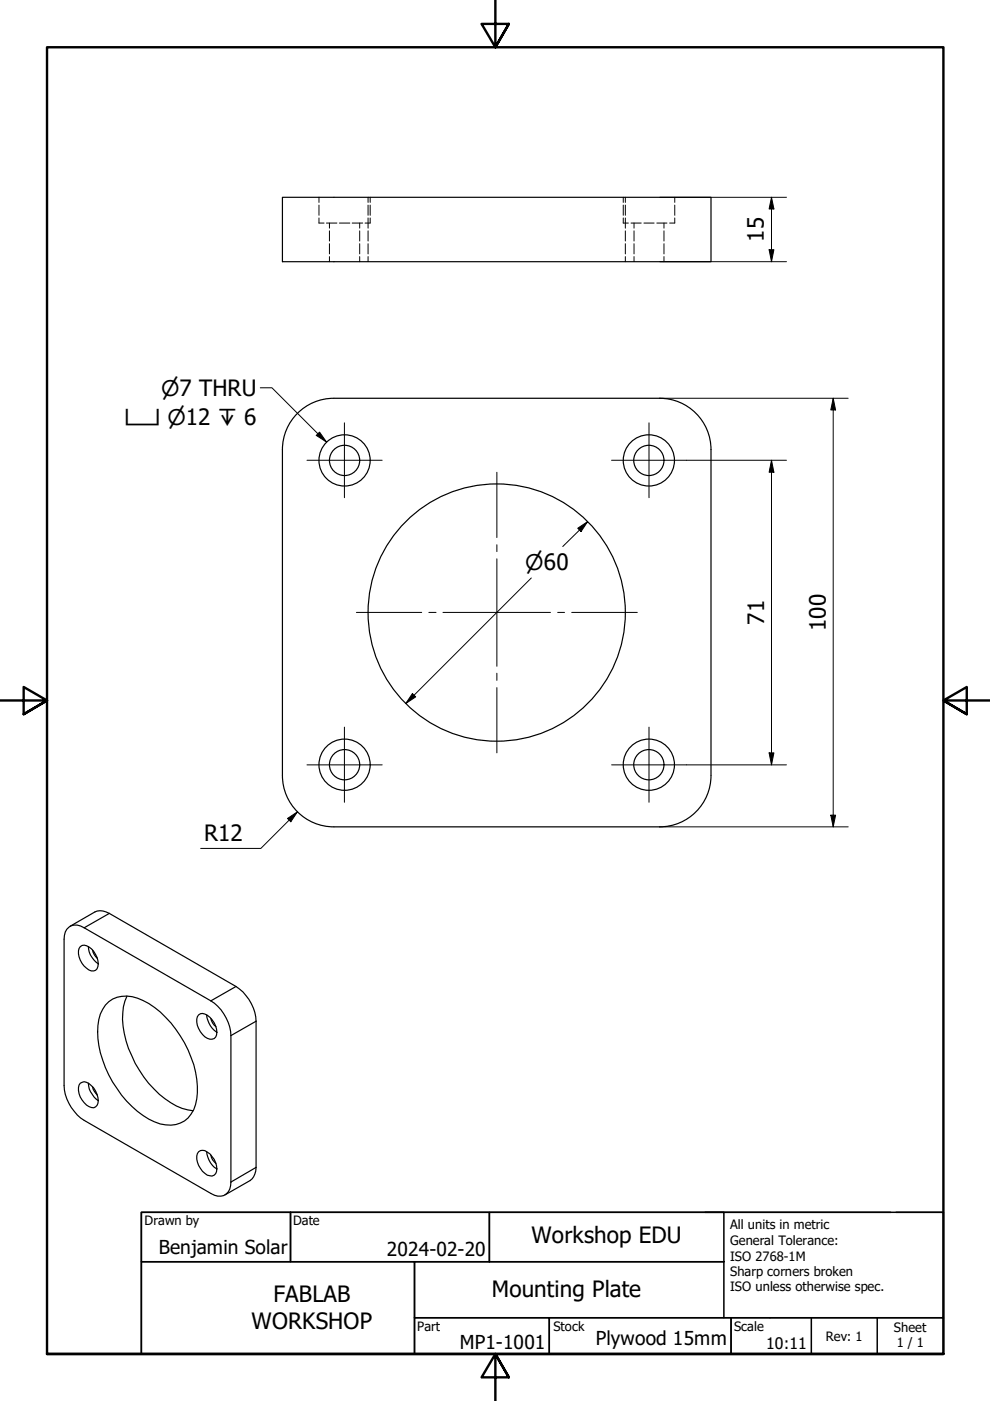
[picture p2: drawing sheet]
<svg xmlns="http://www.w3.org/2000/svg" width="210mm" height="297mm" viewBox="0 0 210 297" stroke-linecap="round" stroke-linejoin="round" font-family="sans-serif">
<!-- layer: Visible (ISO) -->
<g fill="none" stroke="#000" stroke-width=".25">
<path d="M59.9 41.8h90.8v13.7h-90.8zM59.9 95.3v69.1M70.8 84.4a10.9 10.9 0 0 0-10.9 10.9M70.8 84.4h69.1a10.9 10.9 0 0 1 10.8 10.9M150.7 95.3v69.1M59.9 164.4a10.9 10.9 0 0 0 10.9 10.9M150.7 164.4a10.9 10.9 0 0 1-10.8 10.9h-69.1M14.6 196.6a2.72 2.72 0 0 1 3.2 .1l26.9 15.5a9.4 9.4 0 0 1 4.3 7.4v31a2.6 2.6 0 0 1-1.3 2.7 2.6 2.6 0 0 1-3-.3l-26.9-15.5a9.4 9.4 0 0 1-4.2-7.3v-31.1a2.97 2.97 0 0 1 1-2.5zM14.9 196.4l5.2-3.1a3.1 3.1 0 0 1 3.1 .4l26.8 15.5a9.4 9.4 0 0 1 4.3 7.3v31a3.5 3.5 0 0 1-1.3 2.8l-5.3 3.1M17 200.7a2.09 2.09 0 0 1 2.9 1 3.7 3.7 0 0 1 .7 3.7 1.39 1.39 0 0 1-2.2-.1 4.2 4.2 0 0 1-1.6-4.2zM18.7 200.7a4.5 4.5 0 0 0 2.1 3.6M19.6 201.4a3.1 3.1 0 0 0 1 1.8"/>
<path d="M22.4 213.1a6.4 6.4 0 0 1 8-1 22.7 22.7 0 0 1 10.7 13.6 15.2 15.2 0 0 1 0 9.6 5.7 5.7 0 0 1-7.1 3 17.9 17.9 0 0 1-9.2-7.5 19.9 19.9 0 0 1-3.8-14.7l.3-1.1zM26.9 211.2a13.5 13.5 0 0 0-.2 9.5 23.1 23.1 0 0 0 10.7 13.8l1.2 .5 2.4 .5M42.1 215.2a2.09 2.09 0 0 1 2.9 1 3.5 3.5 0 0 1 .7 3.7 1.79 1.79 0 0 1-2.8-.6 3.6 3.6 0 0 1-.8-4.1zM43.8 215.2l.3 1.1a4.7 4.7 0 0 0 1.9 2.6M44.7 215.9a2.86 2.86 0 0 0 1.1 1.8M17 229.7a1.58 1.58 0 0 1 2.4 .5 4 4 0 0 1 1.2 4.2 1.13 1.13 0 0 1-1.7 .2 4.2 4.2 0 0 1-2.1-4.6zM18.7 229.7a4.7 4.7 0 0 0 2.1 3.6M19.6 230.4l.4 1 .6 .8M42.1 244.2a1.39 1.39 0 0 1 1.8 .1 3.9 3.9 0 0 1 1.8 4.5 1.29 1.29 0 0 1-1.8 .4 4.3 4.3 0 0 1-2.1-4.6zM43.8 244.1l.3 1.2a4.3 4.3 0 0 0 1.9 2.5M44.7 244.9a2.78 2.78 0 0 0 1.1 1.8"/>
<circle cx="73.1" cy="97.6" r="5.4"/>
<circle cx="73.1" cy="97.6" r="3.2"/>
<circle cx="137.6" cy="97.6" r="5.4"/>
<circle cx="137.6" cy="97.6" r="3.2"/>
<circle cx="105.3" cy="129.9" r="27.3"/>
<circle cx="73.1" cy="162.1" r="5.4"/>
<circle cx="73.1" cy="162.1" r="3.2"/>
<circle cx="137.6" cy="162.1" r="5.4"/>
<circle cx="137.6" cy="162.1" r="3.2"/>
</g>
<!-- layer: Hidden (ISO) -->
<g fill="none" stroke="#000" stroke-width=".21">
<path d="M67.6 46.2v1.1h1.1M67.6 41.8v1.1M67.6 43.5v2.1M69.2 47.3h2.2M69.8 47.3v1.1M69.8 48.9v2.2M69.8 51.7v2.1M69.8 54.4v1.1M71.9 47.3h2.3M74.7 47.3h2.2M76.3 47.3v1.1M76.3 48.9v2.2"/>
<path d="M76.3 51.7v2.1M76.3 54.4v1.1M78 41.8v1.1M78 43.5v2.1M78 46.2v2.2M78 48.9v2.2M78 51.7v2.1M78 54.4v1.1M78.5 46.2v1.1h-1.1M78.5 41.8v1.1M78.5 43.5v2.1M132.1 46.2v1.1h1.1"/>
<path d="M132.1 41.8v1.1M132.1 43.5v2.1M132.6 41.8v1.1M132.6 43.5v2.1M132.6 46.2v2.2M132.6 48.9v2.2M132.6 51.7v2.1M132.6 54.4v1.1M133.8 47.3h2.2M134.4 47.3v1.1M134.4 48.9v2.2M134.4 51.7v2.1"/>
<path d="M134.4 54.4v1.1M136.5 47.3h2.2M139.3 47.3h2.1M140.8 47.3v1.1M140.8 48.9v2.2M140.8 51.7v2.1M140.8 54.4v1.1M143.1 46.2v1.1h-1.1M143.1 41.8v1.1M143.1 43.5v2.1"/>
</g>
<!-- layer: Visible Narrow (ISO) -->
<path d="M23.2 193.7l-5.4 3M50 209.2l-5.3 3M54.3 216.5l-5.3 3.1M54.3 247.5l-5.3 3.1" fill="none" stroke="#000" stroke-width=".25"/>
<!-- layer: Border (ISO) -->
<path d="M105 0v10l-2.9-4.9h5.8l-2.9 4.9 2.9-4.9M0 148.5h10l-5-2.8v5.7l5-2.9-5 2.9M210 148.5h-10l5-2.8v5.7l-5-2.9 5 2.9M10 287.1v-277.1h190v277.1h-190h190M107.9 292l-2.9-4.9 2.9 4.9h-5.8l2.9-4.9v9.9" fill="none" stroke="#000" stroke-width=".51"/>
<!-- layer: Title (ISO) -->
<g fill="none" stroke="#000" stroke-width=".32">
<path d="M30 257h31.6v10.5h-31.6zM61.6 257h42.2v10.5h-42.2zM103.8 257h49.7v10.5h-49.7zM149.5 257h39.3M190 257h10v22.4h-112.1v-11.9h65.6M200 257h-170v30.1h170M30 267.5h57.9v19.6h-57.9zM87.9 279.4h28.6v7.7h-28.6zM116.5 279.4h38.5v7.7h-38.5zM153.5 267.5v11.9M155 279.4h45v7.7h-45zM172 279.4v7.7"/>
<path d="M186 279.4v7.7"/>
</g>
<!-- layer: Center Mark (ISO) -->
<g fill="none" stroke="#000" stroke-width=".21">
<path d="M65.1 97.6h15.9M73 89.6v15.9M129.7 97.6h15.8M137.6 89.6v15.9M105.3 100.1v13.9M105.3 115.5v1.5M105.3 118.5v22.8M75.6 129.8h13.8M90.9 129.8h1.6M93.9 129.8h22.8M118.2 129.8h1.5M121.2 129.8h13.9"/>
<path d="M73 154.2v15.9M105.3 142.7v1.6M105.3 145.8v13.8M137.6 154.2v15.9M65.1 162.2h15.9M129.7 162.2h15.8"/>
</g>
<!-- layer: Dimension (ISO) -->
<g fill="none" stroke="#000" stroke-width=".21">
<path d="M139.9 41.8h26.9M139.9 55.5h26.9M163.1 52.9h1l-.5 2.6zM163.6 41.8l.5 2.5h-1zM163.6 41.8v13.7M139.9 84.4h39.9M145.5 97.6h21.3M163.6 97.6l.5 2.5h-1zM163.6 97.6v64.6M176.7 84.4l.5 2.5h-1.1zM176.7 84.4v90.9M122.5 112l2.1-1.4-1.4 2.1z"/>
<path d="M124.6 110.6l-5.3 5.3M112.6 122.5l-26.6 26.6M87.4 147.1l.7 .7-2.1 1.3zM163.1 159.6h1l-.5 2.6zM61 173.5l2.1-1.4-1.4 2.1zM63.1 172.1l-7.8 7.8h-12.8M139.9 175.3h39.9M145.5 162.2h21.3M176.1 172.8h1.1l-.5 2.5z"/>
</g>
<path d="M163.1 52.9h1l-.5 2.6zM163.6 41.8l.5 2.5h-1zM176.7 84.4l.5 2.5h-1.1zM122.5 112l2.1-1.4-1.4 2.1zM163.6 97.6l.5 2.5h-1zM87.4 147.1l.7 .7-2.1 1.3zM163.1 159.6h1l-.5 2.6zM61 173.5l2.1-1.4-1.4 2.1zM176.1 172.8h1.1l-.5 2.5z" fill="#000"/>
<!-- layer: Symbol (ISO) -->
<path d="M55.2 82.2h2.5l11.5 11.5M67.1 92.3l.7-.7 1.4 2.1z" fill="none" stroke="#000" stroke-width=".21"/>
<path d="M67.1 92.3l.7-.7 1.4 2.1z" fill="#000"/>
<g font-size="4.8">
<text x="161.9" y="51.3" transform="rotate(-90 161.9 51.3)">15</text>
<text x="162.1" y="132.5" transform="rotate(-90 162.1 132.5)">71</text>
<text x="175.1" y="133.8" transform="rotate(-90 175.1 133.8)">100</text>
<text x="43.3" y="178.4">R12</text>
<text x="112.7" y="263.6">Workshop EDU</text>
<text x="104.3" y="274.9">Mounting Plate</text>
<text x="53.3" y="281.9">WORKSHOP</text>
<text x="58" y="276.1">FABLAB</text>
</g>
<g font-size="4.6">
<text x="34.2" y="83.9">⌀7 THRU</text>
<text x="26.4" y="90.1">⌴ ⌀12 ↧ 6</text>
<text x="111.4" y="120.9">⌀60</text>
</g>
<g font-size="4.1">
<text x="33.7" y="265.9">Benjamin Solar</text>
<text x="82" y="266.4">2024-02-20</text>
<text x="97.5" y="286.1">MP1-1001</text>
<text x="126.3" y="285.2">Plywood 15mm</text>
</g>
<text font-size="3.4" x="162.4" y="286">10:11</text>
<g font-size="2.7">
<text x="30.7" y="259.8">Drawn by</text>
<text x="62.2" y="259.6">Date</text>
<text x="154.8" y="260.7">All units in metric</text>
<text x="154.8" y="264">General Tolerance:</text>
<text x="154.8" y="267.3">ISO 2768-1M</text>
<text x="154.8" y="270.6">Sharp corners broken</text>
<text x="154.8" y="273.8">ISO unless otherwise spec.</text>
<text x="88.5" y="282.2">Part</text>
<text x="117.3" y="282.2">Stock</text>
<text x="155.6" y="282.2">Scale</text>
<text x="175.1" y="284.2">Rev: 1</text>
<text x="189.5" y="282.4">Sheet</text>
<text x="190.1" y="285.7">1 / 1</text>
</g>
</svg>
